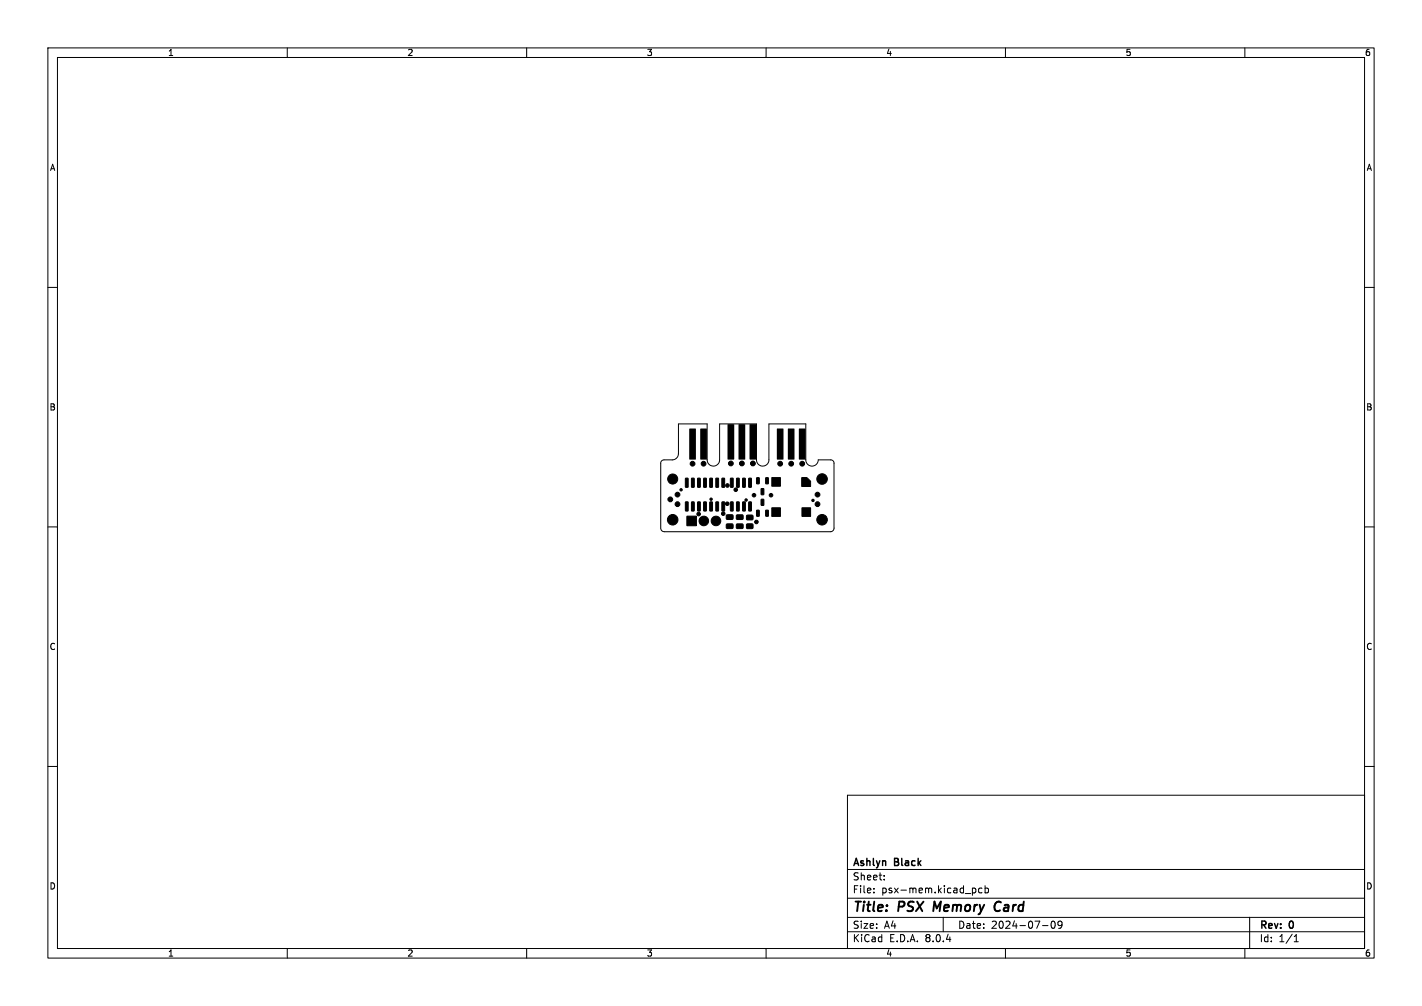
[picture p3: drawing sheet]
<svg xmlns="http://www.w3.org/2000/svg" width="297mm" height="210mm" viewBox="0 0 297 210" stroke-linecap="round" stroke-linejoin="round" font-family="sans-serif">
<g fill="none" stroke="#000" stroke-width=".21">
<path d="M10 10h277v190h-277zM12 12h273v186h-273zM60 10v2M110 10v2M160 10v2M210 10v2M260 10v2M10 60h2M285 60h2M141.7 88.5h6v7.5a1.3 1.3 0 0 0 1.3 1.3 1.3 1.3 0 0 0 1.3-1.3v-7.5h7.7v7.5a1.3 1.3 0 0 0 1.3 1.3 1.3 1.3 0 0 0 1.3-1.3v-7.5h7.7v7.5a1.3 1.3 0 0 0 1.3 1.3 1.3 1.3 0 0 0 1.3-1.3h2.6a.68 .68 0 0 1 .7 .7v13.5a.75 .75 0 0 1-.8 .8h-34.7a.75 .75 0 0 1-.7-.8v-13.5a.68 .68 0 0 1 .7-.7h1.7a1.3 1.3 0 0 0 1.3-1.3zM10 110h2M285 110h2"/>
<path d="M10 160h2M285 160h2M177 166h108v32h-108zM60 198v2M110 198v2M160 198v2M177 194.5h108M177 191.5h108M177 187.5h108M177 181.5h108M182.5 186.3v.1M182.5 185.5v.1"/>
<path d="M184.7 183.6v.1M184.7 182.8v.1M197 191.5v3M203.2 185.4h.3l.3 .3-.1 .6-.5 .1M205.1 185.5l-.4-.1-.3 .3 .1 .6h.6M205.7 185.5l.5-.1 .3 .3-.2 .6h-.6M205.7 184.9v1.5M210 198v2M217.7 193.2h1.2M219.7 192.4l.2-.1a.8 .8 0 0 1 .5 .7 .8 .8 0 0 1-.5 .8 1 1 0 0 1-.2-1.4zM221.8 192.9l-.3 .3h-.3l-.2-.3 .1-.5 .4-.1 .2 .1a.99 .99 0 0 1-.3 1.4h-.3M260 198v2"/>
<path d="M261 191.5v6.5M270.3 196.6h.9M270.3 195.5l.4-.4v1.5"/>
</g>
<path d="M195.2 188.2l-.3 2M208.7 188.2a1.07 1.07 0 0 0-1 .8 1.07 1.07 0 0 0 .6 1.2l.4-.1" fill="none" stroke="#000" stroke-width=".4"/>
<g fill="#000" stroke="#000" stroke-width=".21">
<path d="M143.2 99.8l.5 .1-.1 1.8h-.4zM144.5 99.8l.5 .1-.1 1.8h-.5zM145.7 99.8l.6 .1-.1 1.8h-.5zM147 99.8l.5 .1v1.8h-.5zM148.3 99.8l.5 .1-.1 1.8h-.5zM149.5 99.8l.6 .1-.1 1.8h-.5zM150.8 99.8l.5 .1v1.8h-.5zM152.6 99.8l.5 .1v1.8h-.5zM153.9 99.8l.5 .1-.1 1.8h-.5zM155.1 99.8l.6 .1-.1 1.8h-.5zM156.4 99.8l.5 .1v1.8h-.5zM158 99.7l.6 .1-.1 1.2-.5-.1z"/>
<path d="M159.9 99.7l.6 .1-.1 1.2-.5-.1zM161.2 99.7h1.8v1.8h-1.8zM143.5 107.8h2v2h-2zM143.2 104.8h.5l-.1 1.9-.4-.1zM144.5 104.8h.5l-.1 1.9-.5-.1zM145.7 104.8h.6l-.1 1.9-.5-.1zM147 104.8h.5v1.9l-.5-.1zM148.3 104.8h.5l-.1 1.9-.5-.1zM149.5 104.8h.6l-.1 1.9-.5-.1zM150.8 104.8h.5v1.9l-.5-.1zM151.7 107.5h1.3l.1 .2v.6l-.2 .2-1.1-.1-.1-.2zM151.7 109.4h1.3l.1 .2v.6l-.2 .2-1.1-.1-.1-.2z"/>
<path d="M152.6 104.8h.5v1.9l-.5-.1zM153.9 104.8h.5l-.1 1.9-.5-.1zM153.8 107.5h1.3l.1 .2v.6l-.2 .2-1.1-.1-.1-.2zM153.8 109.4h1.3l.1 .2v.6l-.2 .2-1.1-.1-.1-.2zM155.1 104.8h.6l-.1 1.9-.5-.1zM156 109.4h1.1l.2 .2v.6l-.3 .2-1-.1-.1-.2zM156 107.6l1.1-.1 .2 .3v.6l-.3 .1h-1l-.1-.2zM156.4 104.8h.5v1.9l-.5-.1zM158 106.5l.6 .1-.1 1.2-.5-.1zM159 104.2l.5 .1v1.2l-.5-.1zM159 102l.5 .1v1.2l-.5-.1zM159.9 106.5l.6 .1-.1 1.2-.5-.1z"/>
<path d="M161.2 106h1.8v1.8h-1.8zM167.5 99.7h1l.8 .8v1h-1.8zM167.5 106h1.8v1.8h-1.8z"/>
<circle cx="140.5" cy="100" r="1.05"/>
<circle cx="144.7" cy="96.8" r=".5"/>
<circle cx="147" cy="96.8" r=".5"/>
<circle cx="152.7" cy="96.8" r=".5"/>
<circle cx="154.9" cy="96.8" r=".37"/>
<circle cx="155" cy="96.8" r=".5"/>
<circle cx="157.2" cy="96.8" r=".37"/>
<circle cx="157.2" cy="96.8" r=".5"/>
<circle cx="163" cy="96.8" r=".5"/>
<circle cx="165.3" cy="96.8" r=".5"/>
<circle cx="167.5" cy="96.8" r=".5"/>
<circle cx="171.7" cy="100" r="1.1"/>
<circle cx="140" cy="104.3" r=".5"/>
<circle cx="140.5" cy="108.5" r="1.1"/>
<circle cx="141.5" cy="103.3" r=".5"/>
<circle cx="141.5" cy="105.3" r=".5"/>
<circle cx="142.2" cy="102.3" r=".25"/>
<circle cx="145.9" cy="107.3" r=".38"/>
<circle cx="147" cy="108.7" r="1"/>
<circle cx="148.5" cy="104.2" r=".25"/>
<circle cx="149.5" cy="108.7" r="1"/>
<circle cx="151.1" cy="107.2" r=".37"/>
<circle cx="151.9" cy="105.2" r=".37"/>
<circle cx="151.9" cy="101.3" r=".37"/>
<circle cx="153.7" cy="102.2" r=".37"/>
<circle cx="155.8" cy="104.4" r=".25"/>
<circle cx="157.5" cy="103.4" r=".37"/>
<circle cx="158" cy="109" r=".37"/>
<circle cx="161" cy="103.4" r=".37"/>
<circle cx="169.8" cy="104.5" r=".25"/>
<circle cx="170.8" cy="103.3" r=".5"/>
<circle cx="170.8" cy="105.3" r=".5"/>
<circle cx="171.7" cy="108.5" r="1.1"/>
</g>
<path d="M144 89.5l1.2-.1 .1 .2v6.2l-.1 .2h-1.1l-.2-.2zM146.3 89.5l1.2-.1 .1 .2v6.2l-.1 .2h-1.1l-.2-.2zM152 88.6l1.2-.1 .1 .2v7.1l-.1 .2h-1.1l-.2-.2zM154.3 88.6l1.2-.1 .1 .2v7.1l-.1 .2h-1.1l-.2-.2zM156.6 88.6l1.2-.1 .1 .2v7.1l-.1 .2h-1.1l-.1-.2zM162.3 89.5l1.2-.1 .1 .2v6.2l-.1 .2h-1.1l-.1-.2zM164.6 89.5l1.2-.1 .1 .2v6.2l-.1 .2h-1.1l-.1-.2zM166.9 89.5l1.2-.1 .2 .2v6.2l-.2 .2h-1.1l-.1-.2z" fill="#000"/>
<g font-size="2.8">
<text x="178" y="190.9">Title:</text>
<text x="187.7" y="190.9">PSX</text>
<text x="195.8" y="190.9">Memory</text>
<text x="209.4" y="190.9">Card</text>
</g>
<g font-size="2.1">
<text x="178" y="184">Sheet:</text>
<text x="178" y="181.2">Ashlyn</text>
<text x="186.9" y="181.2">Black</text>
<text x="178" y="186.7">File:</text>
<text x="184.1" y="186.7">psx-mem.kicad_pcb</text>
<text x="178" y="196.9">KiCad</text>
<text x="178" y="194.1">Size:</text>
<text x="184.7" y="194.1">A4</text>
<text x="185.7" y="196.9">E.D.A.</text>
<text x="193.3" y="196.9">8.0.4</text>
<text x="200" y="194.1">Date:</text>
<text x="207" y="194.1">2024-07-09</text>
<text x="263" y="194.3">Rev:</text>
<text x="263" y="196.9">Id:</text>
<text x="267.1" y="196.9">1/1</text>
<text x="269.4" y="194.3">0</text>
</g>
<g font-size="1.8">
<text x="35" y="11.9">1</text>
<text x="85" y="11.9">2</text>
<text x="135" y="11.9">3</text>
<text x="185" y="11.9">4</text>
<text x="235" y="11.9">5</text>
<text x="285" y="11.9">6</text>
<text x="10.3" y="35.9">A</text>
<text x="285.4" y="35.9">A</text>
<text x="10.3" y="85.9">B</text>
<text x="285.3" y="85.9">B</text>
<text x="10.3" y="135.9">C</text>
<text x="285.3" y="135.9">C</text>
<text x="10.3" y="185.9">D</text>
<text x="285.3" y="185.9">D</text>
<text x="35" y="199.9">1</text>
<text x="85" y="199.9">2</text>
<text x="135" y="199.9">3</text>
<text x="185" y="199.9">4</text>
<text x="235" y="199.9">5</text>
<text x="285" y="199.9">6</text>
</g>
</svg>
